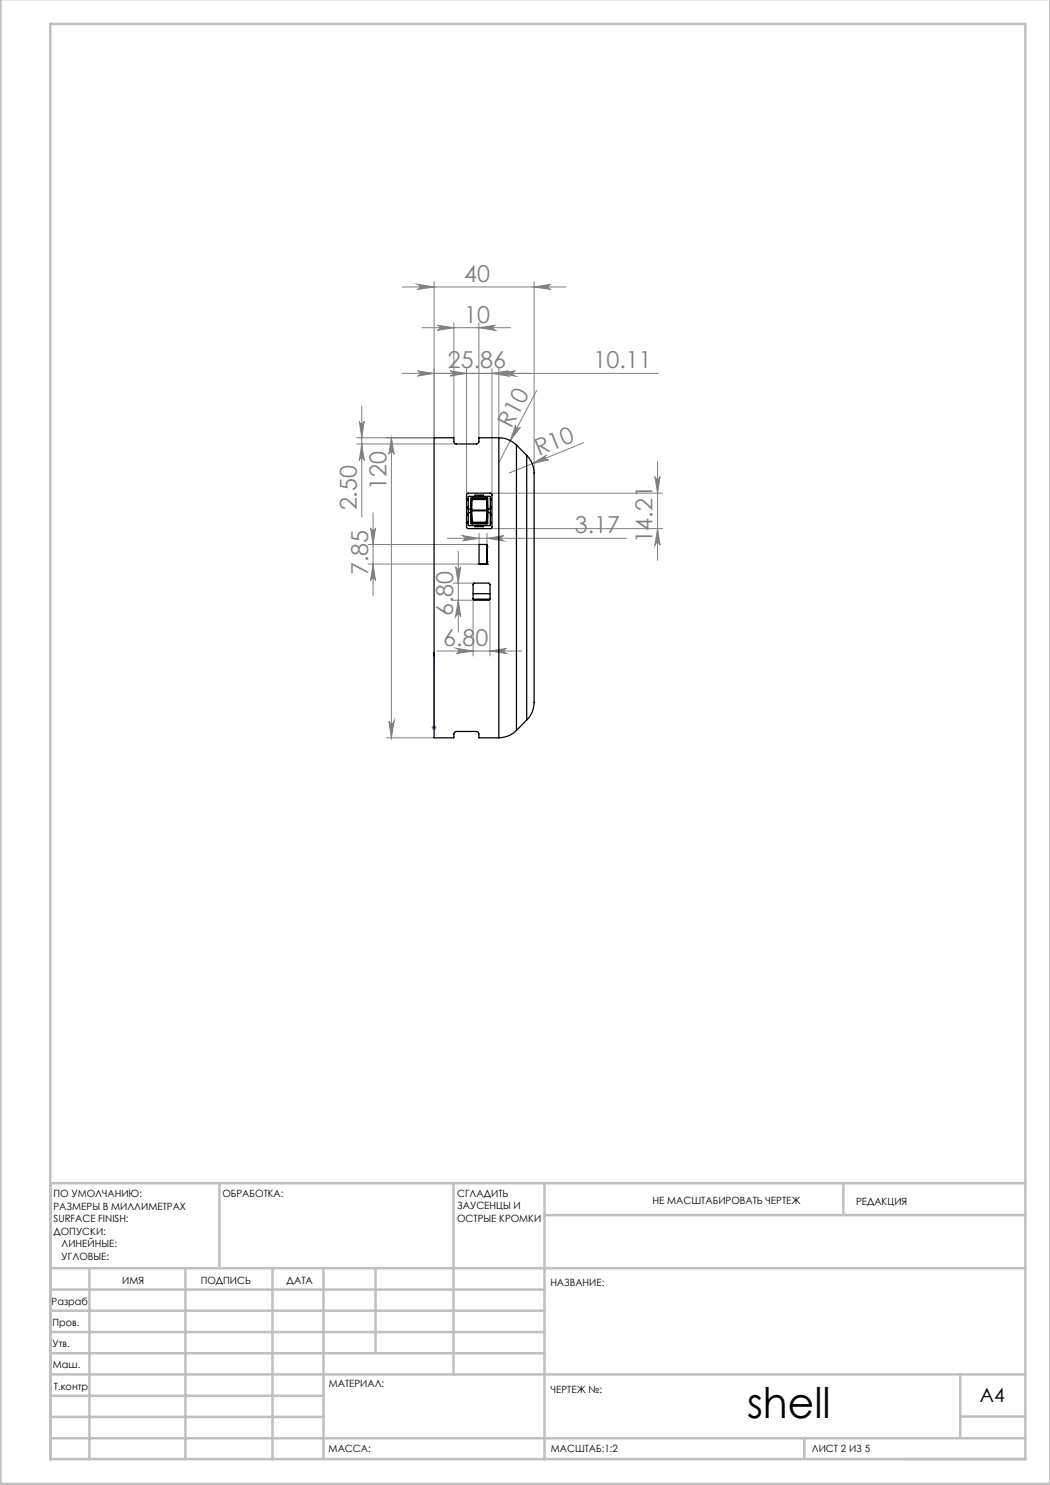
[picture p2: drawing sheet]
<svg xmlns="http://www.w3.org/2000/svg" width="210mm" height="297mm" viewBox="0 0 210 297" stroke-linecap="round" stroke-linejoin="round" font-family="sans-serif">
<path d="M86.8 130.5v.7v-.7M86.8 130.5v15M86.8 145.3v.4zM86.8 145.5h.1" fill="none" stroke="#00f" stroke-width=".2"/>
<g fill="none" stroke="#808080" stroke-width=".2">
<path d="M80.5 57.4h32.7M83.5 56.9l3.3 .5-3.3 .5a.51 .51 0 0 0 .5-.5 .51 .51 0 0 0-.5-.5zM86.8 56.4v31.2h-15.4M106.8 56.4v38.2M106.8 57.4l3.3-.5a.51 .51 0 0 0-.5 .5 .51 .51 0 0 0 .5 .5zM80.5 74.7h51.2M83.5 74.2l3.3 .5-3.3 .5a.51 .51 0 0 0 .5-.5 .51 .51 0 0 0-.5-.5zM84.4 65.5h17.7M87.5 65l3.3 .5-3.3 .6a.51 .51 0 0 0 .5-.5 .51 .51 0 0 0-.5-.6zM90 74.2l3.3 .5-3.3 .5a.51 .51 0 0 0 .5-.5 .51 .51 0 0 0-.5-.5zM90.8 64.6v23M93.3 73.7v25.3"/>
<path d="M95.8 64.6v23M95.8 65.5l3.3-.5a.51 .51 0 0 0-.5 .6 .51 .51 0 0 0 .5 .5zM98.4 73.7v25.3M98.4 74.7l3.3-.5a.51 .51 0 0 0-.5 .5 .51 .51 0 0 0 .5 .5zM99.8 74.7l3.2-.5a.51 .51 0 0 0-.4 .5 .51 .51 0 0 0 .4 .5zM99.8 73.7v13.9M107.4 78.1l-7.6 14.5M71.4 88.8h19.9M71.9 84.2a.49 .49 0 0 0 .5 .5 .49 .49 0 0 0 .4-.5l-.4 3.4zM72.4 88.8l.4 3.3a.49 .49 0 0 0-.4-.5 .49 .49 0 0 0-.5 .5zM72.4 81.2v22.2M78.3 87.6l.5 3.2a.51 .51 0 0 0-.5-.4 .51 .51 0 0 0-.5 .4z"/>
<path d="M78.3 87.6v60M98 98.6h34.5M103.2 85a.52 .52 0 0 0 .2 .6 .52 .52 0 0 0 .7-.2l-2 2.7zM106.4 92.7l2.9-1.7a.52 .52 0 0 0-.2 .7 .52 .52 0 0 0 .6 .3zM116.7 88.5l-14.9 6.1M131 95.3a.51 .51 0 0 0 .5 .5 .51 .51 0 0 0 .5-.5l-.5 3.3zM131.5 92.3v19.8M73.6 112.8h22.2M74.1 105.6a.49 .49 0 0 0 .5 .5 .49 .49 0 0 0 .5-.5l-.5 3.3zM74.6 112.8l.5 3.3a.49 .49 0 0 0-.5-.5 .49 .49 0 0 0-.5 .5zM74.6 102.5v16.7M89.5 107.7h35.8"/>
<path d="M90.6 116.6h4.3M91.1 113.3a.51 .51 0 0 0 .5 .5 .51 .51 0 0 0 .5-.5l-.4 3.3zM91.7 110.3v16.1M92.5 107.1l3.3 .6-3.3 .5a.51 .51 0 0 0 .5-.6 .51 .51 0 0 0-.5-.5zM94.6 119.7v11.5M95.8 106.6v2.3h-22.2M97.4 107.7l3.3-.6a.51 .51 0 0 0-.5 .5 .51 .51 0 0 0 .5 .6zM97.4 106.6v2.3M98 119.7v11.5M98 105.7h34.5M131.5 105.7l.5 3.3a.51 .51 0 0 0-.5-.4 .51 .51 0 0 0-.5 .4zM87.3 130.2h17.1"/>
<path d="M90.6 120h4.3M91.3 129.7l3.3 .5-3.3 .5a.51 .51 0 0 0 .5-.5 .51 .51 0 0 0-.5-.5zM91.7 120l.4 3.3a.51 .51 0 0 0-.5-.4 .51 .51 0 0 0-.5 .4zM98 130.2l3.3-.5a.51 .51 0 0 0-.5 .5 .51 .51 0 0 0 .5 .5zM77.3 147.6h9.5M77.8 144.2a.51 .51 0 0 0 .5 .5 .51 .51 0 0 0 .5-.5l-.5 3.4zM86.3 145.5h1M86.5 145.2l.7 .7M86.8 145v1M87.2 145.2l-.7 .7"/>
</g>
<g fill="none" stroke="#c0c0c0" stroke-width=".5">
<path d="M.1 -.1v296.9h209.9v-296.9M10.1 4.8h195v287h-195zM43.9 236.6v17M90.7 236.6v38.3M108.9 236.6v55.3M168.7 236.6v6.3M205.1 236.6h-195v55.3M10.1 253.6h195M10.1 257.9h98.8M17.9 253.6v38.3M37.1 253.6v38.3M54.5 253.6v38.3"/>
<path d="M64.7 253.6v38.3M75.1 253.6v17M108.9 243h96.2M10.1 270.6h98.8M10.1 266.4h98.8M10.1 262.1h98.8M10.1 279.1h54.6M10.1 274.9h195M192.1 274.8v12.7M10.1 287.7h195M10.1 283.4h54.6M160.9 287.5v4.3"/>
<path d="M192.1 283.3h13"/>
</g>
<path d="M86.8 145.3v.4zM86.8 130.5v.7z" fill="#00f"/>
<g fill="#808080">
<path d="M106.4 92.7l2.9-1.7a.52 .52 0 0 0-.2 .7 .52 .52 0 0 0 .6 .3z"/>
<path d="M103.2 85a.52 .52 0 0 0 .2 .6 .52 .52 0 0 0 .7-.2l-2 2.7z"/>
<path d="M106.8 57.4l3.3-.5a.51 .51 0 0 0-.5 .5 .51 .51 0 0 0 .5 .5zM83.5 56.9l3.3 .5-3.3 .5a.51 .51 0 0 0 .5-.5 .51 .51 0 0 0-.5-.5z"/>
<path d="M87.5 65l3.3 .5-3.3 .6a.51 .51 0 0 0 .5-.5 .51 .51 0 0 0-.5-.6zM95.8 65.5l3.3-.5a.51 .51 0 0 0-.5 .6 .51 .51 0 0 0 .5 .5zM90 74.2l3.3 .5-3.3 .5a.51 .51 0 0 0 .5-.5 .51 .51 0 0 0-.5-.5zM98.4 74.7l3.3-.5a.51 .51 0 0 0-.5 .5 .51 .51 0 0 0 .5 .5z"/>
<path d="M83.5 74.2l3.3 .5-3.3 .5a.51 .51 0 0 0 .5-.5 .51 .51 0 0 0-.5-.5zM99.8 74.7l3.2-.5a.51 .51 0 0 0-.4 .5 .51 .51 0 0 0 .4 .5z"/>
<path d="M91.1 113.3a.51 .51 0 0 0 .5 .5 .51 .51 0 0 0 .5-.5l-.4 3.3zM91.7 120l.4 3.3a.51 .51 0 0 0-.5-.4 .51 .51 0 0 0-.5 .4z"/>
<path d="M78.3 87.6l.5 3.2a.51 .51 0 0 0-.5-.4 .51 .51 0 0 0-.5 .4zM77.8 144.2a.51 .51 0 0 0 .5 .5 .51 .51 0 0 0 .5-.5l-.5 3.4zM71.9 84.2a.49 .49 0 0 0 .5 .5 .49 .49 0 0 0 .4-.5l-.4 3.4zM72.4 88.8l.4 3.3a.49 .49 0 0 0-.4-.5 .49 .49 0 0 0-.5 .5zM131 95.3a.51 .51 0 0 0 .5 .5 .51 .51 0 0 0 .5-.5l-.5 3.3zM131.5 105.7l.5 3.3a.51 .51 0 0 0-.5-.4 .51 .51 0 0 0-.5 .4z"/>
<path d="M74.6 112.8l.5 3.3a.49 .49 0 0 0-.5-.5 .49 .49 0 0 0-.5 .5zM74.1 105.6a.49 .49 0 0 0 .5 .5 .49 .49 0 0 0 .5-.5l-.5 3.3z"/>
<path d="M92.5 107.1l3.3 .6-3.3 .5a.51 .51 0 0 0 .5-.6 .51 .51 0 0 0-.5-.5zM97.4 107.7l3.3-.6a.51 .51 0 0 0-.5 .5 .51 .51 0 0 0 .5 .6z"/>
<path d="M91.3 129.7l3.3 .5-3.3 .5a.51 .51 0 0 0 .5-.5 .51 .51 0 0 0-.5-.5zM98 130.2l3.3-.5a.51 .51 0 0 0-.5 .5 .51 .51 0 0 0 .5 .5z"/>
</g>
<g fill="none" stroke="#000" stroke-width=".25">
<path d="M93.4 98.8l.2-.2h4.5l.2 .2 .1 6.7-.1 .2h-4.9l-.1-.3zM93.7 99.3h4.4l-.1 5.8h-4.3zM93.7 99.7h-.1v.3h.1M94.2 99.6h3.3v5.1h-3.3zM94.5 99.9h2.8v3.5l-.2 1.2h-2.5l-.1-.1-.1-1.9zM95 99.3v-.3h1.7v.3M98.1 99.7v.3M99.8 87.6l1.1 .1 1 .3 1.4 1M99.8 87.6h-4l-.1 .9-.3 .3h-4.2l-.4-.4v-.8h-4v60h4v-1l.5-.3h4l.4 .3 .1 1h4M99.8 87.6v60M103.3 89v57.1M103.3 89l2 2.1"/>
<path d="M105.3 91.1l1 1.4 .4 1 .1 1.1v45.9l-.1 1.1-.4 1.1-1 1.3M105.3 91.1v52.9M93.7 102.5h.5M93.7 101.8h.5M93.7 104.3h-.1v.4h.1M93.7 102.7h-.1v.4h.1M93.7 101.3h-.1v.3h.1M94.4 102h3M94.4 102.2h3M94.4 104.7a14.5 14.5 0 0 1 0-5h2.9a14.4 14.4 0 0 1 0 5M94.5 104.5h2.7M94.6 118.7h3.4"/>
<path d="M94.6 119.8h3.4M94.7 116.7l.2-.1 3 .1 .1 .2-.1 3-.2 .1h-3l-.1-.1zM95 105.1v.2h1.7v-.2M95.8 108.9h1.6v3.9h-1.6zM97.4 109.4h.1M97.4 112.3h.1M97.4 112.8h.1M97.5 102.5h.6M97.5 101.8h.6M98.1 104.3v.4M98.1 102.7v.4M98.1 101.3v.3"/>
<path d="M103.3 146.1l-1.4 1-1 .3-1.1 .2M105.3 144l-2 2.1"/>
</g>
<text font-size="8.5" x="149.4" y="283.5">shell</text>
<g font-size="4.7" fill="#808080">
<text x="92.8" y="56.4">40</text>
<text x="92.8" y="64.5">10</text>
<text x="89.6" y="73.7">25.86</text>
<text x="118.7" y="73.7">10.11</text>
<text x="102.2" y="85.8" transform="rotate(-62 102.2 85.8)">R10</text>
<text x="107.8" y="91.2" transform="rotate(-22 107.8 91.2)">R10</text>
<text x="77.3" y="98" transform="rotate(-90 77.3 98)">120</text>
<text x="71.4" y="102.1" transform="rotate(-90 71.4 102.1)">2.50</text>
<text x="115" y="106.6">3.17</text>
<text x="130.5" y="108.7" transform="rotate(-90 130.5 108.7)">14.21</text>
<text x="73.6" y="115" transform="rotate(-90 73.6 115)">7.85</text>
<text x="90.6" y="123.3" transform="rotate(-90 90.6 123.3)">6.80</text>
<text x="88.6" y="129.2">6.80</text>
</g>
<text font-size="3.9" x="196" y="280.4">A4</text>
<g font-size="2">
<text x="10.7" y="239.5">ПО УМОЛЧАНИЮ:</text>
<text x="44.5" y="239.5">ОБРАБОТКА:</text>
<text x="91.4" y="239.4">СГЛАДИТЬ</text>
<text x="10.7" y="242">РАЗМЕРЫ В МИЛЛИМЕТРАХ</text>
<text x="10.7" y="244.5">SURFACE FINISH:</text>
<text x="91.4" y="241.9">ЗАУСЕНЦЫ И</text>
<text x="91.4" y="244.4">ОСТРЫЕ КРОМКИ</text>
<text x="130.5" y="240.8">НЕ МАСШТАБИРОВАТЬ ЧЕРТЕЖ</text>
<text x="171.2" y="241">РЕДАКЦИЯ</text>
<text x="10.7" y="247">ДОПУСКИ:</text>
<text x="12.3" y="249.5">ЛИНЕЙНЫЕ:</text>
<text x="12.3" y="252">УГЛОВЫЕ:</text>
<text x="24.4" y="256.9">ИМЯ</text>
<text x="40.1" y="256.8">ПОДПИСЬ</text>
<text x="57.3" y="256.8">ДАТА</text>
<text x="110.1" y="257.1">НАЗВАНИЕ:</text>
<text x="10.3" y="260.9">Разраб.</text>
<text x="10.5" y="269.3">Утв.</text>
<text x="10.5" y="265.2">Пров.</text>
<text x="10.6" y="273.6">Маш.</text>
<text x="10.8" y="278">Т.контр</text>
<text x="65.8" y="277.4">МАТЕРИАЛ:</text>
<text x="110.2" y="278.5">ЧЕРТЕЖ №:</text>
<text x="65.7" y="290.4">МАССА:</text>
<text x="110.2" y="290.5">МАСШТАБ:1:2</text>
<text x="162.4" y="290.4">ЛИСТ 2 ИЗ 5</text>
</g>
</svg>
